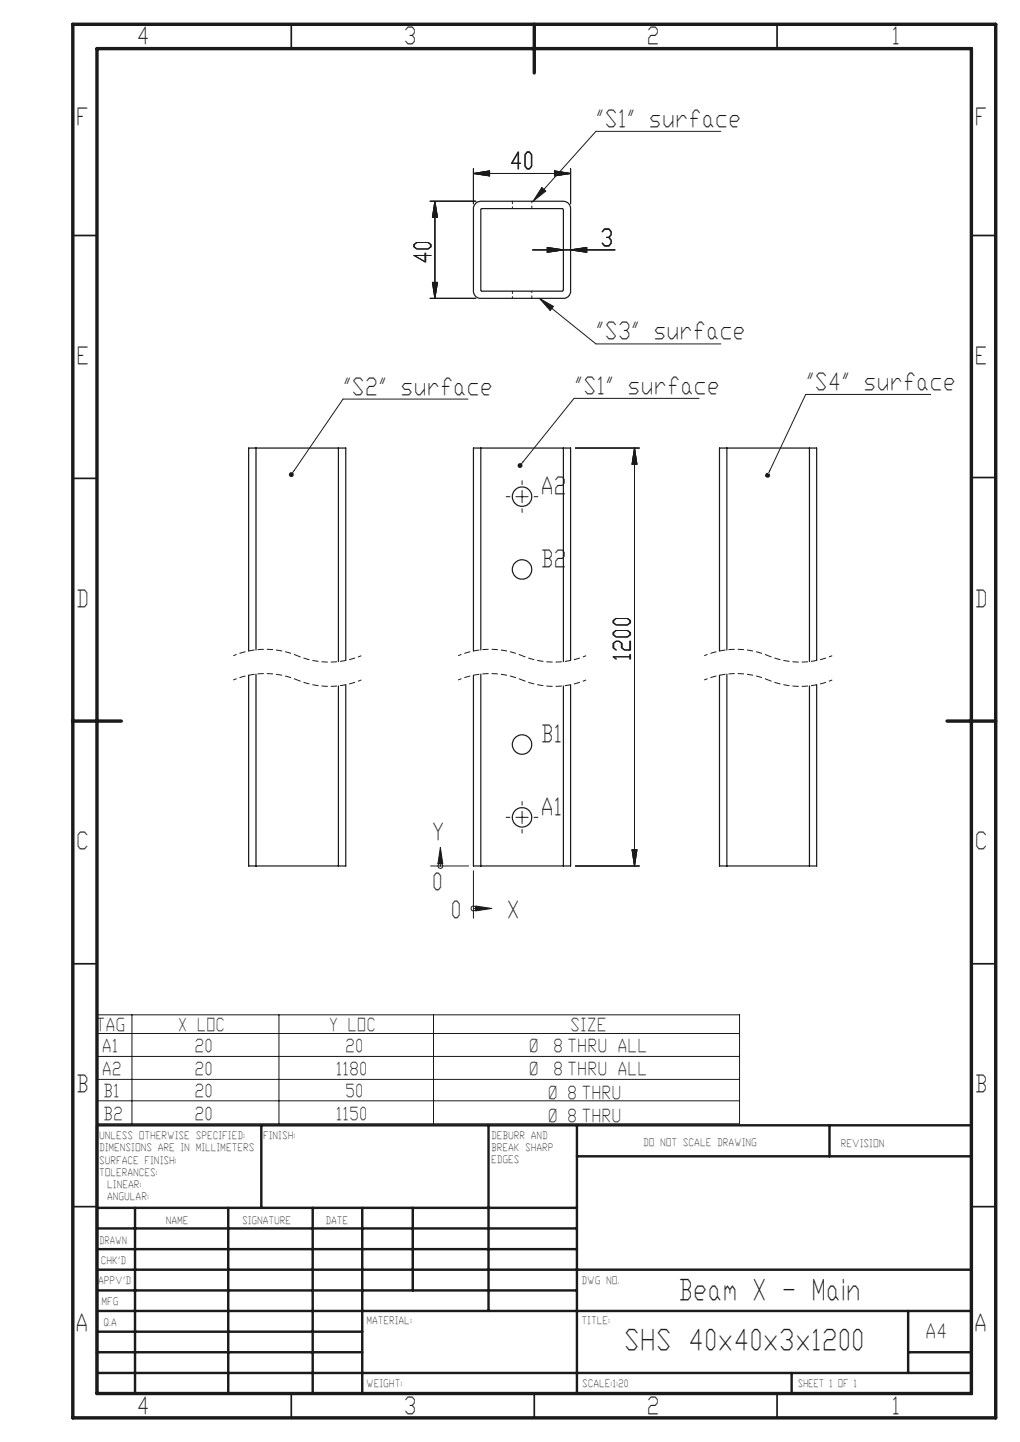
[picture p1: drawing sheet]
<svg xmlns="http://www.w3.org/2000/svg" width="210mm" height="297mm" viewBox="0 0 210 297" stroke-linecap="round" stroke-linejoin="round" font-family="sans-serif">
<g fill="none" stroke="#191924" stroke-width=".21">
<path d="M97.5 35.7l3.3-.5v1zM97.5 34.7v7.3M97.5 35.7h20M114.2 35.2l3.3 .5-3.3 .5zM117.5 34.7v7.3M88.5 41.4h9.5M89 58.2h1.1l-.6 3.3zM89.5 41.4l.6 3.4h-1.1zM89.5 41.4v20.1M109.6 51.5h17M112.7 51l3.3 .5-3.3 .5zM117.5 51.5l3.3-.5v1z"/>
<path d="M88.5 61.5h9.5M118.5 92.3h13.1M130.6 92.3l.5 3.3h-1zM130.6 92.3v86.1M118.5 178.4h13.1M130.1 175h1l-.5 3.4z"/>
</g>
<g fill="#191924">
<path d="M130.6 92.3l-.5 3.3h1zM130.1 175l.5 3.4 .5-3.4z"/>
<path d="M112.7 51v1l3.3-.5zM117.5 51.5l3.3 .5v-1z"/>
<path d="M89.5 41.4l-.5 3.4h1.1zM89 58.2l.5 3.3 .6-3.3zM97.5 35.7l3.3 .5v-1zM114.2 35.2v1l3.3-.5z"/>
</g>
<path d="M61.2 135.1a17.1 17.1 0 0 0 13.2 0M61.2 135.1a17.1 17.1 0 0 0-13.2 0M107.5 135.1a17.1 17.1 0 0 0 13.2 0M107.5 135.1a17.1 17.1 0 0 0-13.2 0M158.2 135.1a17.1 17.1 0 0 0 13.1 0M158.2 135.1a17.1 17.1 0 0 0-13.2 0M61.2 140.1a17.1 17.1 0 0 0 13.2 0M61.2 140.1a17.1 17.1 0 0 0-13.2 0M107.5 140.1a17.1 17.1 0 0 0 13.2 0M107.5 140.1a17.1 17.1 0 0 0-13.2 0M158.2 140.1a17.1 17.1 0 0 0 13.1 0M158.2 140.1a17.1 17.1 0 0 0-13.2 0" fill="none" stroke="#191924" stroke-width=".21" stroke-dasharray="1.3 .6" stroke-dashoffset=".5" stroke-linecap="butt"/>
<g fill="none" stroke="#191924" stroke-width=".25">
<path d="M98 41.8l1-.4h17a1.5 1.5 0 0 1 1.5 1.6v17a1.5 1.5 0 0 1-1.5 1.5h-17a1.44 1.44 0 0 1-1.5-1.5v-17.2zM99.1 43h16.7l.2 .1v16.6l-.1 .2-16.7 .1-.2-.1v-16.8zM52.7 92.3v41.6M69.7 92.3v44M99 92.3v41.6M116 92.3v44M149.6 92.3v41.6M166.7 92.3v44M51.2 134.1v-41.8h20v43.7M51.2 139.1v39.3h20v-37.4M52.7 138.8v39.6M97.5 134.1v-41.8h20v43.7"/>
<path d="M97.5 139.1v39.3h20v-37.4M99 138.8v39.6M148.1 134.1v-41.8h20v43.7M148.1 139.1v39.3h20v-37.4M149.6 138.8v39.6M69.7 141.3v37.1M116 141.3v37.1M166.7 141.3v37.1"/>
<circle cx="107.5" cy="102.3" r="1.99"/>
<circle cx="107.5" cy="117.3" r="1.99"/>
<circle cx="107.5" cy="153.3" r="1.99"/>
<circle cx="107.5" cy="168.3" r="1.99"/>
</g>
<g fill="none" stroke="#191924" stroke-width=".5">
<path d="M53.8 231.8v17M100.6 231.8v38.2M118.8 231.8v55.2M118.8 238.2h81.2M170.8 231.8v6.4M200 231.8h-180v55.2M20 248.8h98.8M20 257.3h98.8M20 253h98.8M27.8 248.8v38.2M47 248.8v38.2M64.4 248.8v38.2"/>
<path d="M74.6 248.8v38.2M85 248.8v17M20 265.8h98.8M20 261.5h180M20 278.5h54.6M20 274.3h54.6M20 270h180M187 278.5h13M187 270v12.8M20 282.8h180M163 282.8v4.2"/>
<circle cx="60" cy="97.8" r=".25"/>
<circle cx="107.1" cy="95.9" r=".25"/>
<circle cx="158" cy="97.9" r=".27"/>
</g>
<path d="M111.5 38.6l.9 .8-2.7 2zM122.7 27.1l-10.7 11.9M111.1 61.5l2.8 1.6-.6 .9zM113.6 63.5l9.1 7.3M70.6 82.2l-10.3 15.1M118.2 82.1l-10.8 13.4M165.9 81.2l-7.6 16.2M90.7 174.6l.5 3.3h-1zM98 186.6l3.2 .5-3.2 .5z" fill="none" stroke="#191924" stroke-width=".21"/>
<path d="M105.5 41.4v1.5M105.5 59.9v1.5M109.5 42.9v-1.5M109.5 61.4v-1.5" fill="none" stroke="#191924" stroke-width=".21" stroke-dasharray="1.3 .6" stroke-dashoffset=".8"/>
<g fill="none" stroke="#191924" stroke-width=".35">
<path d="M60 5v5M160 5v5M15 48.5h5M200 48.5h5M15 98.5h5M200 98.4h5M15 198.5h5M200 198.5h5M15 248.5h5M200 248.5h5M60 287v5M110 287v5"/>
<path d="M160 287v5"/>
</g>
<path d="M15 5h190v287h-190zM20 10h180v277h-180zM110 5v10M15 148.5h10M195 148.5h10" fill="none" stroke="#191924" stroke-width=".7"/>
<path d="M98 186.6v1l3.2-.5zM90.7 174.6l-.5 3.3h1zM111.5 38.6l.9 .8-2.7 2zM111.1 61.5l2.8 1.6-.6 .9z" fill-rule="evenodd" fill="#191924"/>
<g fill="none" stroke="#191924" stroke-width=".21">
<path d="M97.5 35.7l3.3-.5v1zM97.5 34.7v7.3M97.5 35.7h20M114.2 35.2l3.3 .5-3.3 .5zM117.5 34.7v7.3M122.7 27.1h25.7M88.5 41.4h9.5M89 58.2h1.1l-.6 3.3zM89.5 41.4l.6 3.4h-1.1zM89.5 41.4v20.1M109.6 51.5h17M112.7 51l3.3 .5-3.3 .5z"/>
<path d="M117.5 51.5l3.3-.5v1zM88.5 61.5h9.5M122.7 70.8h25.7M70.6 82.2h25.7M107.5 99v.8M118.2 82.1h25.7M118.5 92.3h13.1M130.6 92.3l.5 3.3h-1zM130.6 92.3v86.1M165.9 81.2h25.7M104.2 102.3h.8M106.2 102.3h2.5"/>
<path d="M107.5 101v2.5M107.5 104.8v.7M110 102.3h.7M88.7 178.4h7.8M90.7 177.9v.5M97.5 179.3v9.8M104.2 168.3h.8M106.2 168.3h2.5M107.5 165.1v.7M107.5 167.1v2.5M107.5 170.8v.8M110 168.3h.7"/>
<path d="M118.5 178.4h13.1M130.1 175h1l-.5 3.4zM97.5 187.1h.5M20 209h132.3v22.5h-132.3zM20 217.6h132.3M20 212.9h132.3M27.2 209v22.5M57.4 209v22.5M89.3 209v22.5M20 222.3h132.3M20 226.7h132.3"/>
<circle cx="90.7" cy="178.4" r=".5"/>
<circle cx="97.5" cy="187.1" r=".5"/>
</g>
<g fill="#191924">
<path d="M130.6 92.3l-.5 3.3h1zM130.1 175l.5 3.4 .5-3.4zM112.7 51v1l3.3-.5zM117.5 51.5l3.3 .5v-1z"/>
<path d="M89.5 41.4l-.5 3.4h1.1zM89 58.2l.5 3.3 .6-3.3zM97.5 35.7l3.3 .5v-1zM114.2 35.2v1l3.3-.5z"/>
</g>
<g fill="none" stroke="#191924" stroke-width=".21">
<path d="M97.5 35.7l3.3-.5v1zM97.5 34.7v7.3M97.5 35.7h20M114.2 35.2l3.3 .5-3.3 .5zM117.5 34.7v7.3M88.5 41.4h9.5M89 58.2h1.1l-.6 3.3zM89.5 41.4l.6 3.4h-1.1zM89.5 41.4v20.1M109.6 51.5h17M112.7 51l3.3 .5-3.3 .5zM117.5 51.5l3.3-.5v1z"/>
<path d="M88.5 61.5h9.5M118.5 92.3h13.1M130.6 92.3l.5 3.3h-1zM130.6 92.3v86.1M118.5 178.4h13.1M130.1 175h1l-.5 3.4z"/>
</g>
<g fill="#191924">
<path d="M130.6 92.3l-.5 3.3h1zM130.1 175l.5 3.4 .5-3.4z"/>
<path d="M112.7 51v1l3.3-.5zM117.5 51.5l3.3 .5v-1z"/>
<path d="M89.5 41.4l-.5 3.4h1.1zM89 58.2l.5 3.3 .6-3.3zM97.5 35.7l3.3 .5v-1zM114.2 35.2v1l3.3-.5z"/>
</g>
<g font-size="5.8" fill="#191924">
<text x="140.1" y="267.8">Beam X - Main</text>
<text x="129" y="278.1">SHS 40x40x3x1200</text>
</g>
<g font-size="4.8" fill="#191924">
<text x="28.6" y="9.2">4</text>
<text x="83.6" y="9.2">3</text>
<text x="133.6" y="9.2">2</text>
<text x="184" y="9.2">1</text>
<text x="16.1" y="25.7">F</text>
<text x="123.1" y="26.1">&quot;S1&quot; surface</text>
<text x="201.1" y="25.7">F</text>
<text x="105.4" y="34.9">40</text>
<text x="124" y="50.6">3</text>
<text x="88.7" y="54" transform="rotate(-90 88.7 54)">40</text>
<text x="123.1" y="69.9">&quot;S3&quot; surface</text>
<text x="16.1" y="74.9">E</text>
<text x="201.1" y="74.9">E</text>
<text x="71" y="81.3">&quot;S2&quot; surface</text>
<text x="118.7" y="81.2">&quot;S1&quot; surface</text>
<text x="166.4" y="80.3">&quot;S4&quot; surface</text>
<text x="111.7" y="101.7">A2</text>
<text x="111.7" y="116.7">B2</text>
<text x="16.1" y="125">D</text>
<text x="201.1" y="125">D</text>
<text x="129.8" y="135.7" transform="rotate(-90 129.8 135.7)">1200</text>
<text x="111.7" y="152.8">B1</text>
<text x="111.7" y="167.8">A1</text>
<text x="89.3" y="173">Y</text>
<text x="16.1" y="174.9">C</text>
<text x="201.1" y="174.9">C</text>
<text x="89.4" y="183.3">0</text>
<text x="93.2" y="189.1">0</text>
<text x="104.8" y="189.1">X</text>
<text x="16.1" y="225">B</text>
<text x="201.1" y="225">B</text>
<text x="16" y="274.2">A</text>
<text x="201" y="274.2">A</text>
<text x="28.6" y="291.2">4</text>
<text x="83.6" y="291.2">3</text>
<text x="133.6" y="291.2">2</text>
<text x="184" y="291.2">1</text>
</g>
<text font-size="4" fill="#191924" x="190.9" y="275.7">A4</text>
<g font-size="3.6" fill="#191924">
<text x="20" y="212.4">TAG</text>
<text x="37" y="212.4">X LOC</text>
<text x="68.1" y="212.4">Y LOC</text>
<text x="117.7" y="212.4">SIZE</text>
<text x="21.3" y="216.7">A1</text>
<text x="21.3" y="221.5">A2</text>
<text x="40.4" y="216.7">20</text>
<text x="40.4" y="221.5">20</text>
<text x="69.5" y="221.5">1180</text>
<text x="71.4" y="216.7">20</text>
<text x="109.2" y="216.7">Ø</text>
<text x="109.2" y="221.5">Ø</text>
<text x="114.2" y="216.7">8 THRU ALL</text>
<text x="114.2" y="221.5">8 THRU ALL</text>
<text x="21.6" y="226">B1</text>
<text x="40.4" y="226">20</text>
<text x="71.4" y="226">50</text>
<text x="113.1" y="226.4">Ø 8 THRU</text>
<text x="21.6" y="230.6">B2</text>
<text x="40.4" y="230.6">20</text>
<text x="69.5" y="230.6">1150</text>
<text x="113.1" y="231">Ø 8 THRU</text>
</g>
<g font-size="2.1" fill="#191924">
<text x="20.6" y="234.7">UNLESS OTHERWISE SPECIFIED:</text>
<text x="20.6" y="237.2">DIMENSIONS ARE IN MILLIMETERS</text>
<text x="20.6" y="239.7">SURFACE FINISH:</text>
<text x="54.4" y="234.7">FINISH:</text>
<text x="101.3" y="234.6">DEBURR AND</text>
<text x="101.3" y="237.1">BREAK SHARP</text>
<text x="101.3" y="239.6">EDGES</text>
<text x="132.6" y="236.1">DO NOT SCALE DRAWING</text>
<text x="173.3" y="236.2">REVISION</text>
<text x="20.6" y="242.2">TOLERANCES:</text>
<text x="22.3" y="244.7">LINEAR:</text>
<text x="22.3" y="247.2">ANGULAR:</text>
<text x="20.6" y="256.2">DRAWN</text>
<text x="34.3" y="252.1">NAME</text>
<text x="50" y="252">SIGNATURE</text>
<text x="67.2" y="252">DATE</text>
<text x="20.9" y="260.4">CHK'D</text>
<text x="20.4" y="264.5">APPV'D</text>
<text x="21.1" y="268.9">MFG</text>
<text x="120" y="264.5">DWG NO.</text>
<text x="21.5" y="273.1">Q.A</text>
<text x="75.6" y="272.6">MATERIAL:</text>
<text x="120" y="272.6">TITLE:</text>
<text x="75.6" y="285.6">WEIGHT:</text>
<text x="120.1" y="285.7">SCALE:1:20</text>
<text x="164.5" y="285.7">SHEET 1 OF 1</text>
</g>
</svg>
